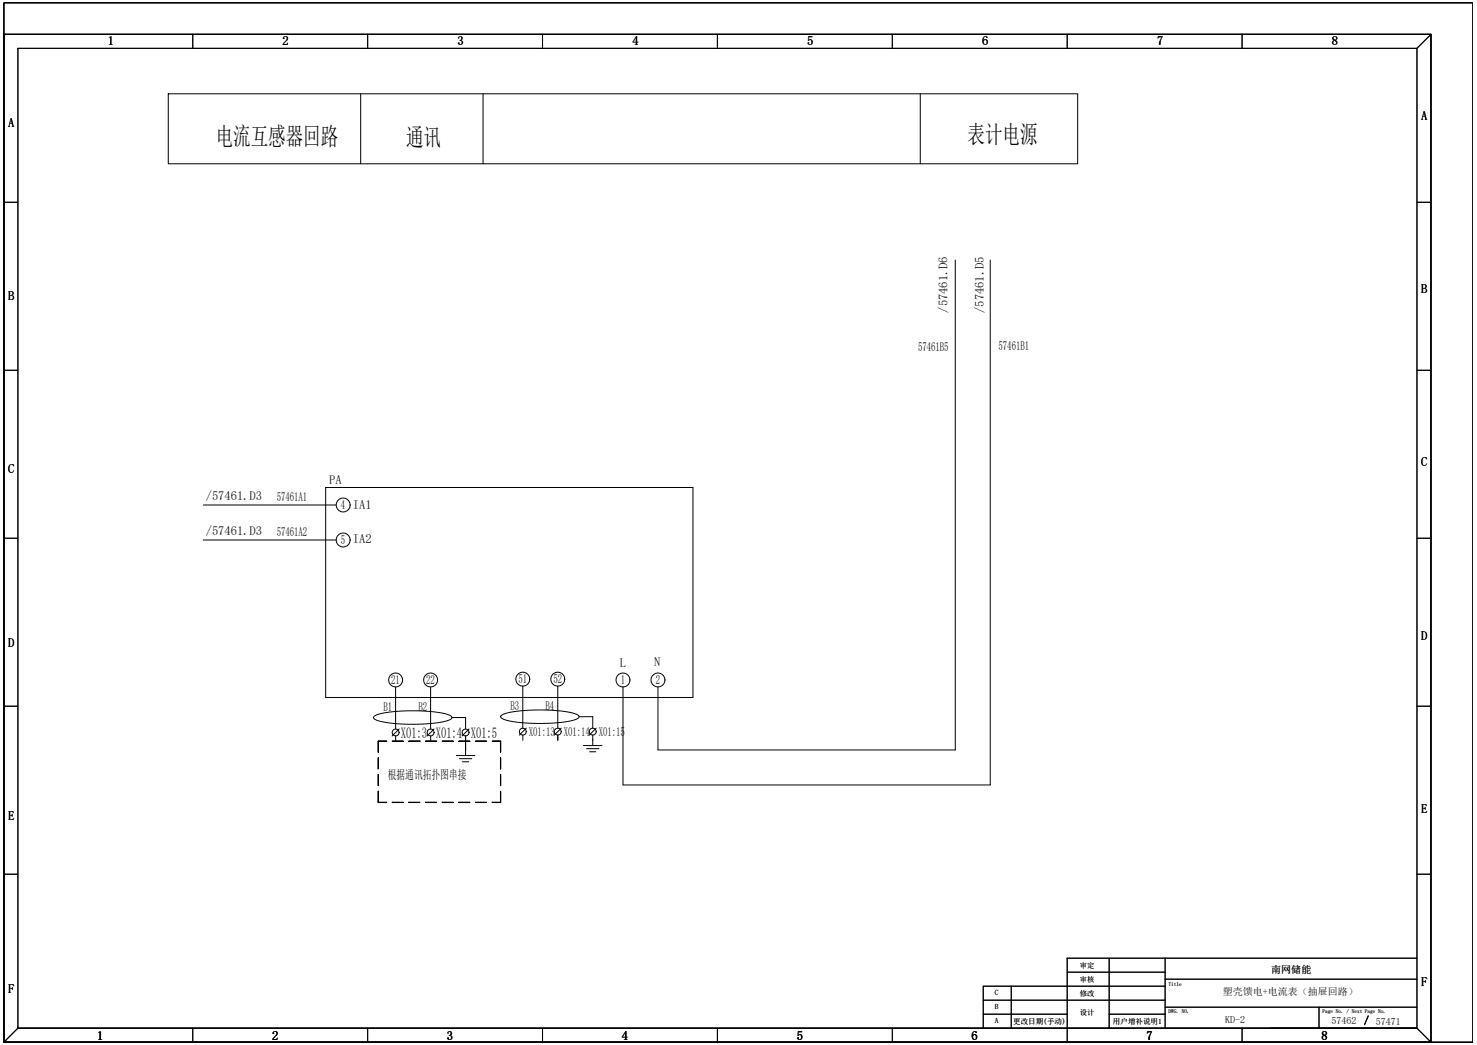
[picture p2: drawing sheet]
<svg xmlns="http://www.w3.org/2000/svg" width="420mm" height="297mm" viewBox="0 0 420 297" stroke-linecap="round" stroke-linejoin="round" font-family="sans-serif">
<g fill="none" stroke="#000" stroke-width=".28">
<path d="M1.1 9.7v.1M1.1 9.8h405.8v286.4h-405.8zM1.1 .8h417.7v295.4h-417.7zM1.1 9.8h405.8M1.1 9.8v286.4M5.1 13.7h397.8v278.5h-397.8zM54.8 9.8v3.9M104.5 9.8v3.9M154.3 9.8v3.9M204 9.8v3.9M253.7 9.8v3.9M303.5 9.8v3.9"/>
<path d="M353.2 9.8v3.9M406.9 9.8v286.4M406.9 9.8l-4 3.9M47.9 26.7h258.6v19.9h-258.6zM102.6 26.7v19.9M137.4 26.7v19.9M261.7 26.7v19.9M1.1 57.5h4M402.9 57.5h4M271.6 73.9v139.2h-84.5v-17.9M281.6 73.9v149.2h-104.4v-27.9M1.1 105.2h4"/>
<path d="M402.9 105.2h4M92.6 138.6h104.4v59.6h-104.4zM1.1 153h4M57.8 143.5h37.8M57.8 153.5h37.8M402.9 153h4M112.5 195.2v12M122.4 195.2v12M148.7 195v11.9M158.6 195v11.9M1.1 200.7h4M106.3 203.7a14.1 14.1 0 0 1 7-1.6 40.3 40.3 0 0 1 14.6 1.2l.6 .5a1.14 1.14 0 0 1-1.2 1 46.7 46.7 0 0 1-20.2-.1l-.8-.5z"/>
<path d="M107.5 210.6l.1 3.2zM107.5 215.4l.1 3.2zM107.5 210.6v3.2M107.5 215.4v3.2M107.5 210.6l2.4 .1zM107.5 210.6h2.4M111.5 210.6l3.2 .1zM111.5 210.6h3.2M112.5 209.1v1.5M113.5 207.2l-2 2M116.3 210.6l3.1 .1zM116.3 210.6h3.1"/>
<path d="M121 210.6l3.2 .1zM121 210.6h3.2M122.5 209.1v1.5M123.4 207.2l-1.9 2M125.7 210.6l3.2 .1zM125.7 210.6h3.2M128.5 203.9h3.9v3.3M129.7 214.7h5.3M130.5 210.6l3.1 .1zM130.5 210.6h3.1M130.6 215.6h3.6M131.5 216.5h1.8"/>
<path d="M132.4 213.2h.1M132.4 209.2v5.5M132.4 209.1v4M133.4 207.2l-2 2M135.2 210.6l3.2 .1zM135.2 210.6h3.2M139.9 210.6l2.5 .1zM139.9 210.6h2.5v3.2M142.3 215.4l.1 3.2zM142.3 210.6l.1 3.2zM142.4 215.4v3.2M142.5 203.4a14.1 14.1 0 0 1 7-1.5 40.3 40.3 0 0 1 14.6 1.2l.6 .5a1.14 1.14 0 0 1-1.2 1 46.7 46.7 0 0 1-20.3-.2l-.7-.4z"/>
<path d="M148.7 208.9v1.5M149.7 206.9l-2 2M158.6 208.9v1.5M159.6 206.9l-2 2M164.7 203.7h3.9v3.2M165.9 211.9h5.3M166.8 212.8h3.5M167.7 213.7h1.7M168.6 208.9v3M168.6 210.3h.1M169.5 206.9l-1.9 2M402.9 200.7h4"/>
<path d="M107.5 220.1l.1 3.2zM107.5 224.9l.1 3.1zM107.5 224.9v3.1h2.4M107.5 220.1v3.2M107.5 228l2.4 .1zM111.5 228l3.2 .1zM111.5 228h3.2M116.3 228l3.1 .1zM116.3 228h3.1M121 228l3.2 .1zM121 228h3.2M125.7 228l3.2 .1z"/>
<path d="M125.7 228h3.2M130.5 228l3.1 .1zM130.5 228h3.1M135.2 228l3.2 .1zM135.2 228h3.2M139.9 228l2.5 .1zM139.9 228h2.5M142.3 224.9l.1 3.1zM142.3 220.1l.1 3.2zM142.4 220.1v3.2M142.4 224.9v3.1M1.1 248.5h4"/>
<path d="M402.9 248.5h4M303.5 276.3h27.8M315.4 272.3v19.9M331.3 278.3h71.6M331.3 272.3v19.9M402.9 272.3h-99.4v23.9M1.1 296.2h405.8M1.1 296.2l4-4h397.8l4 4M54.8 292.2v4M104.5 292.2v4M154.3 292.2v4M204 292.2v4"/>
<path d="M253.7 292.2v4M279.6 288.2h23.9M279.6 284.3h51.7M287.6 280.3v11.9M315.4 288.2h15.9M331.3 280.3h-51.7v11.9M331.3 286.3h71.6M353.2 292.2v4M375.1 292.3h.1M375.1 286.3v5.9M375.1 292.2h.1M375.2 292.2h-.1"/>
<path d="M375.2 292.2h.1M375.3 292.2h.1M375.3 292.2h-.1M395 292.2h-.1"/>
<circle cx="97.6" cy="153.5" r="1.99"/>
<circle cx="97.6" cy="143.5" r="1.99"/>
<circle cx="112.5" cy="193.3" r="1.99"/>
<circle cx="122.4" cy="193.3" r="1.99"/>
<circle cx="148.7" cy="193" r="1.99"/>
<circle cx="158.6" cy="193" r="1.99"/>
<circle cx="177.2" cy="193.3" r="1.99"/>
<circle cx="187.1" cy="193.3" r="1.99"/>
<circle cx="112.5" cy="208.2" r=".99"/>
<circle cx="122.4" cy="208.2" r=".99"/>
<circle cx="132.4" cy="208.2" r=".99"/>
<circle cx="148.7" cy="207.9" r=".99"/>
<circle cx="158.6" cy="207.9" r=".99"/>
<circle cx="168.6" cy="207.9" r=".99"/>
</g>
<path d="M389.1 288.7l-1.1 2.5" fill="none" stroke="#000" stroke-width=".3"/>
<path d="M375.1 292.2h.2z" fill="#000"/>
<g font-size="7.1">
<text x="61.4" y="41.1">电流互感器回路</text>
<text x="115.5" y="41.5">通讯</text>
<text x="275.1" y="40.7">表计电源</text>
</g>
<g font-size="4.3">
<text x="114" y="209.7">X01:3 X01:4</text>
<text x="133.9" y="209.7">X01:5</text>
</g>
<g font-size="3.6">
<text x="30.6" y="12.7">1</text>
<text x="80.4" y="12.7">2</text>
<text x="130.1" y="12.7">3</text>
<text x="179.8" y="12.7">4</text>
<text x="229.6" y="12.7">5</text>
<text x="279.3" y="12.7">6</text>
<text x="329" y="12.7">7</text>
<text x="378.7" y="12.7">8</text>
<text x="404.1" y="34.1">A</text>
<text x="2.3" y="36.1">A</text>
<text x="404.1" y="83.3">B</text>
<text x="2.3" y="85.3">B</text>
<text x="269.4" y="88.9" transform="rotate(-90 269.4 88.9)">/57461.D6</text>
<text x="279.8" y="88.9" transform="rotate(-90 279.8 88.9)">/57461.D5</text>
<text x="261" y="99.7">57461B5</text>
<text x="283.9" y="99.4">57461B1</text>
<text x="2.3" y="134.5">C</text>
<text x="93.6" y="137.6">PA</text>
<text x="404.1" y="132.6">C</text>
<text x="58.5" y="142.2">/57461.D3</text>
<text x="78.7" y="142.3">57461A1</text>
<text x="97" y="144.7">4 IA1</text>
<text x="58.5" y="152.1">/57461.D3</text>
<text x="78.7" y="152.2">57461A2</text>
<text x="97" y="154.7">5 IA2</text>
<text x="2.3" y="183.8">D</text>
<text x="404.1" y="181.8">D</text>
<text x="176.2" y="189.4">L</text>
<text x="186" y="189.3">N</text>
<text x="111.3" y="194.5">21</text>
<text x="121.2" y="194.5">22</text>
<text x="147.4" y="194.2">51</text>
<text x="157.4" y="194.2">52</text>
<text x="176.5" y="194.5">1</text>
<text x="186.5" y="194.5">2</text>
<text x="109" y="202">B1</text>
<text x="119" y="202">B2</text>
<text x="145.2" y="201.7">B3</text>
<text x="155.1" y="201.7">B4</text>
<text x="150.4" y="209.2">X01:13 X01:14 X01:15</text>
<text x="110.3" y="221.5">根据通讯拓扑图串接</text>
<text x="2.3" y="233">E</text>
<text x="404.1" y="231">E</text>
<text x="404.1" y="280.3">F</text>
<text x="2.3" y="282.3">F</text>
<text x="27.6" y="295.7">1</text>
<text x="77.4" y="295.7">2</text>
<text x="127.1" y="295.7">3</text>
<text x="176.8" y="295.7">4</text>
<text x="226.6" y="295.7">5</text>
<text x="276.3" y="295.7">6</text>
<text x="326" y="295.7">7</text>
<text x="375.8" y="295.7">8</text>
</g>
<text font-size="2.9" x="361.5" y="276.5">南网储能</text>
<g font-size="2.8">
<text x="347.7" y="282.9">塑壳馈电+电流表（抽屉回路）</text>
<text x="348.3" y="290.7">KD-2</text>
<text x="378.6" y="291.1">57462</text>
<text x="391.3" y="291.2">57471</text>
</g>
<g font-size="2.1">
<text x="307" y="275.1">审定</text>
<text x="307" y="279">审核</text>
<text x="282.9" y="282.8">C</text>
<text x="282.9" y="286.8">B</text>
<text x="307" y="283">修改</text>
<text x="282.9" y="290.8">A</text>
<text x="288.1" y="290.9">更改日期(手动)</text>
<text x="307" y="288.5">设计</text>
<text x="316.5" y="290.9">用户增补说明1</text>
</g>
<g font-size="1.5">
<text x="332.3" y="280.3">Title</text>
<text x="332.3" y="287.9">DWG. NO.</text>
<text x="376.1" y="287.9">Page No. / Next Page No.</text>
</g>
</svg>
